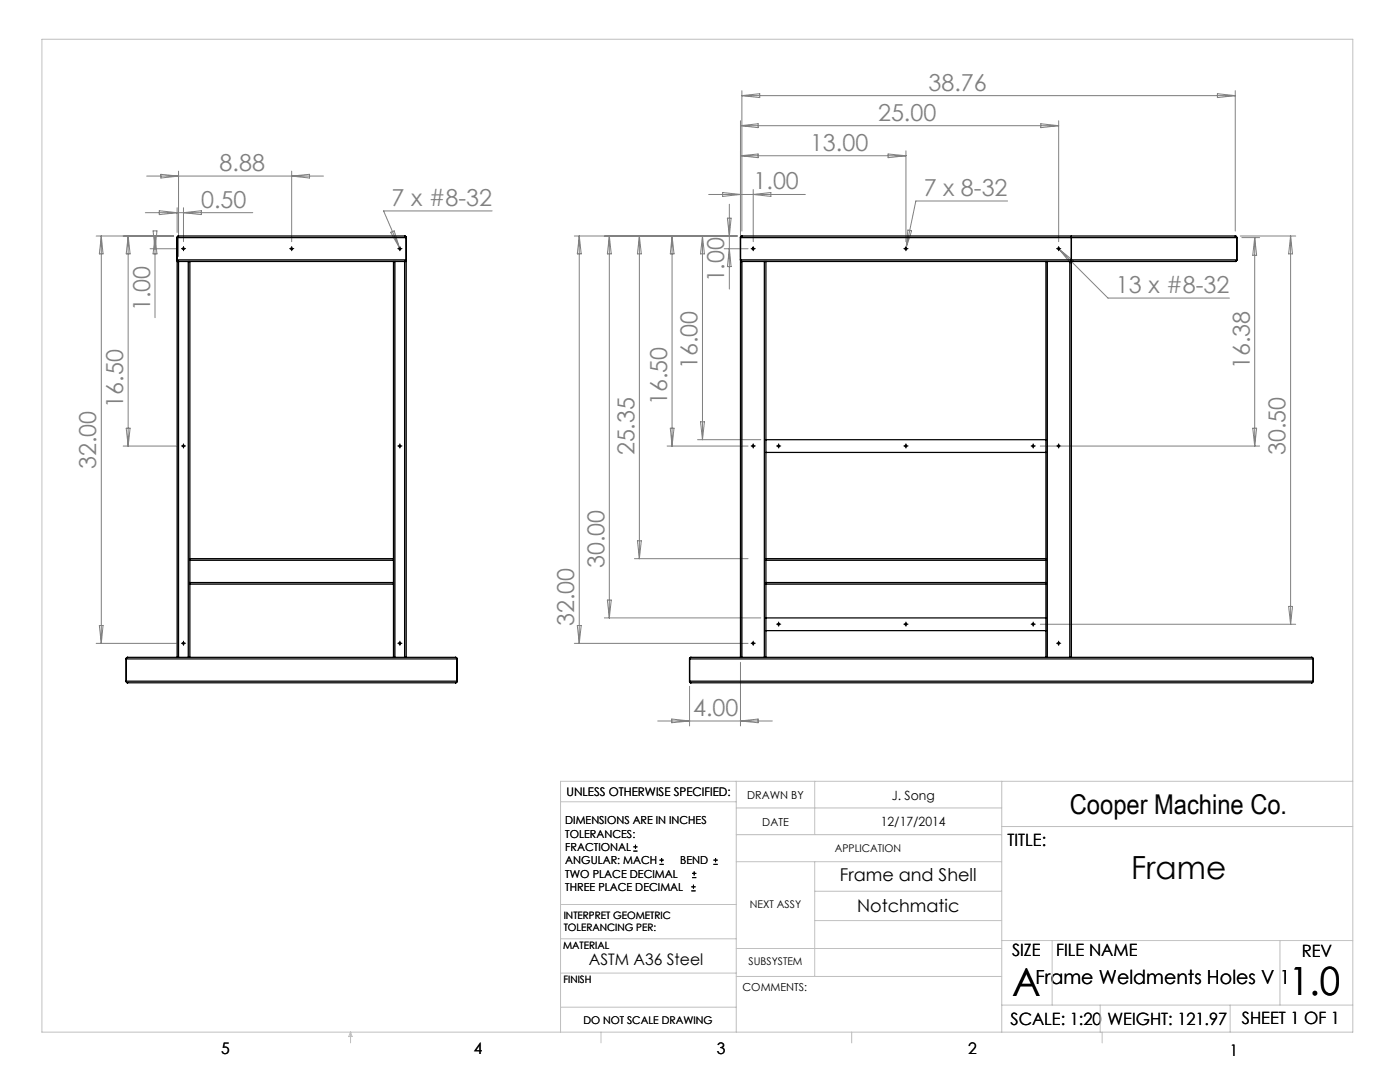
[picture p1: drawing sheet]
<svg xmlns="http://www.w3.org/2000/svg" width="279mm" height="216mm" viewBox="0 0 279 216" stroke-linecap="round" stroke-linejoin="round" font-family="sans-serif">
<g fill="none" stroke="#000" stroke-width=".2">
<path d="M36.4 49.6h.5M36.6 49.4v.5M58 49.6h.5M58.2 49.4v.5M79.6 49.6h.4M79.8 49.4v.5M150 49.6h.6M150.3 49.4v.5M180.5 49.6h.5M180.8 49.4v.5M211 49.6h.5M211.3 49.4v.5"/>
<path d="M36.4 89h.5M36.6 88.8v.5M79.6 89h.4M79.8 88.8v.5M150 89h.6M150.3 88.8v.5M155.1 89h.5M155.4 88.8v.5M180.5 89h.5M180.8 88.8v.5M205.9 89h.5M206.2 88.8v.5"/>
<path d="M211 89h.5M211.3 88.8v.5M36.4 128.4h.5M36.6 128.1v.5M79.6 128.4h.4M79.8 128.1v.5M150 128.4h.6M150.3 128.1v.5M155.1 124.6h.5M155.4 124.3v.5M180.5 124.6h.5M180.8 124.3v.5"/>
<path d="M205.9 124.6h.5M206.2 124.3v.5M211 128.4h.5M211.3 128.1v.5M126.4 169.8h.8M126.4 169h.8M126.8 168.6v.8M131.6 172.5h.9M131.6 171.6h.9M132 171.2v.8M138 177.8h.8M138 177h.8"/>
<path d="M138.1 175.1h.9M138.1 174.3h.9M138.4 176.5v.8M138.5 173.9v.8M142.4 172.5h.8M142.4 171.6h.8M142.8 171.2v.8"/>
</g>
<g fill="none" stroke="#000" stroke-width=".2" stroke-dasharray="15.2 1.3 1.3 1.3">
<path d="M36.4 49.6h-.2M36.6 49.4v-.2M36.6 49.9v.1M36.9 49.6h.1M58 49.6h-.2M58.2 49.4v-.2M58.2 49.9v.1M58.5 49.6h.1M79.6 49.6h-.2M79.8 49.4v-.2M79.8 49.9v.1M80.1 49.6h.1"/>
<path d="M150.1 49.6h-.2M150.3 49.4v-.2M150.3 49.9v.1M150.6 49.6h.1M180.5 49.6h-.1M180.8 49.4v-.2M180.8 49.9v.1M181 49.6h.2M211 49.6h-.1M211.3 49.4v-.2M211.3 49.9v.1M211.5 49.6h.2"/>
<path d="M36.4 89h-.2M36.6 88.7v-.1M36.6 89.2v.2M36.9 89h.1M79.6 89h-.2M79.8 88.7v-.1M79.8 89.2v.2M80.1 89h.1M150.1 89h-.2M150.3 88.7v-.1M150.3 89.2v.2M150.6 89h.1"/>
<path d="M155.1 89h-.1M155.4 88.7v-.1M155.4 89.2v.2M155.6 89h.2M180.5 89h-.1M180.8 88.7v-.1M180.8 89.2v.2M181 89h.2M205.9 89h-.1M206.2 88.7v-.1M206.2 89.2v.2M206.4 89h.2"/>
<path d="M211 89h-.1M211.3 88.7v-.1M211.3 89.2v.2M211.5 89h.2M36.4 128.4h-.2M36.6 128.1v-.2M36.6 128.6v.2M36.9 128.4h.1M79.6 128.4h-.2M79.8 128.1v-.2M79.8 128.6v.2M80.1 128.4h.1"/>
<path d="M150.1 128.4h-.2M150.3 128.1v-.2M150.3 128.6v.2M150.6 128.4h.1M155.1 124.5h-.1M155.4 124.3v-.2M155.4 124.8v.2M155.6 124.5h.2M180.5 124.5h-.1M180.8 124.3v-.2M180.8 124.8v.2M181 124.5h.2"/>
<path d="M205.9 124.5h-.1M206.2 124.3v-.2M206.2 124.8v.2M206.4 124.5h.2M211 128.4h-.1M211.3 128.1v-.2M211.3 128.6v.2M211.5 128.4h.2"/>
</g>
<g fill="none" stroke="#c0c0c0" stroke-width=".2">
<path d="M8.4 7.8h261.6v198.2h-261.6zM111.9 160h35M146.9 155.9v50.1M162.6 155.9v10.6M199.9 155.9v50.1M270 155.9h-158.1v50.1M146.9 166.5h53M146.9 161.2h53M146.9 171.9h53M162.6 171.9v22.9M162.6 177.8h37.3M199.9 164.9h70.1"/>
<path d="M111.9 194.2h35M111.9 187.3h35M111.9 180.5h35M146.9 189.3h53M146.9 194.8h53M162.6 183.7h37.3M199.9 187.7h70.1M210 187.7v12.9M255.4 187.7v12.9M70 206v2.1M70 206l.3 .8h-.7zM111.9 201h35"/>
<path d="M119.9 206v2.1M170 206v2.1M199.9 200.6h70.1M219.6 200.6v5.4M220 206v2.1M245.5 200.6v5.4"/>
</g>
<g fill="none" stroke="#808080" stroke-width=".2">
<path d="M148.1 18.1v28M148.1 19.1h98.4M148.1 19.1l3.5-.4v.8zM243 18.7l3.5 .4-3.5 .4zM246.5 18.1v28M29.3 35.1h35.3M32.1 34.8l3.5 .3-3.5 .4zM35.6 34.1v17.1M58.2 34.1v14.1M58.2 35.1l3.6-.3v.7zM141.4 38.8h19.3M144.2 38.4l3.6 .4-3.6 .4z"/>
<path d="M147.8 31.1l3.5-.4v.8zM147.8 31.1h33M147.8 24.1v27.1M147.8 25.1l3.5-.4v.8zM147.8 25.1h63.5M150.3 37.8v10.4M150.3 38.8l3.5-.4v.8zM177.2 30.7l3.6 .4-3.6 .4zM180.8 30.1v18.1M207.7 24.7l3.6 .4-3.6 .4zM211.3 24.1v24.1M19.2 47.1h15.4"/>
<path d="M20.2 47.1l.4 3.6h-.8zM20.2 47.1v81.3M25.6 47.1l.4 3.6h-.8zM25.6 47.1v41.9M29 42.4h21.4M30 49.6h5.2M30.6 46.1h.7l-.4 3.5zM30.9 47.1v16.3M30.9 47.1l.4 3.6h-.7zM31.8 42.1l3.5 .3-3.5 .4zM35.3 41.5v4.9M36.6 41.5v6.7"/>
<path d="M36.6 42.4l3.6-.3v.7zM78 46.4l.7-.3 1 3.4zM79.7 49.5l.2 .3M98.2 42.1h-21.6l3.1 7.4M114.6 47.1h32.5M115.6 47.1l.4 3.6h-.8zM115.6 47.1v81.3M121.6 47.1l.4 3.6h-.8zM121.6 47.1v76.2M127.6 47.1l.4 3.6h-.8zM127.6 47.1v64.4M134.1 47.1l.4 3.6h-.7z"/>
<path d="M134.1 47.1v41.9M140.2 47.1l.4 3.6h-.8zM140.2 47.1v40.6M144.5 49.6h4.8M145.2 43.5h.7l-.3 3.6zM145.6 40.7v17M145.6 49.6l.3 3.6h-.7zM180.8 49.5v.3M181.2 45.9l.7 .2-1.1 3.4zM201.1 40.1h-18.3l-2 9.4M211.1 49.5l10 10h24.3M211.4 49.7l2.8 2.3-.6 .5z"/>
<path d="M247.5 47.1h11.1M247.8 47.4h3.6M250.4 47.4v41.6M250.4 47.4l.4 3.5h-.8zM257.6 47.1l.4 3.6h-.8zM257.6 47.1v77.5M24.6 89h10.6M25.2 85.4h.8l-.4 3.6zM133.1 89h16.2M133.8 85.4h.7l-.4 3.6zM139.2 87.7h12.6M139.8 84.2h.8l-.4 3.5z"/>
<path d="M207.6 89h43.8M250 85.4h.8l-.4 3.6zM121.2 119.7h.8l-.4 3.6zM126.6 111.5h22.7M127.2 107.9h.8l-.4 3.6zM19.2 128.4h16M19.8 124.8h.8l-.4 3.6zM114.6 128.4h34.7M115.2 124.8h.8l-.4 3.6zM120.6 123.3h31.2M137.6 136.9v8M147.8 132.2v12.7"/>
<path d="M207.6 124.6h51M257.2 121h.8l-.4 3.6zM131.3 143.9h22.8M134.1 143.5l3.5 .4-3.5 .3zM147.8 143.9l3.5-.4v.7z"/>
</g>
<g fill="none" stroke="#000" stroke-width=".25">
<path d="M35.3 47.4l.2-.3h45.4l.2 .3M35.3 51.9l.3 .3M35.3 47.4v4.5M35.3 47.4h45.8M35.3 51.9h45.8M35.6 52.2h-.3v79M35.6 52.2h2M35.6 52.2v79M37.6 52.2h.3M37.6 52.2v79M37.9 52.2h40.6M37.9 52.2v59.3"/>
<path d="M78.5 52.2h.3M78.5 52.2v59.3M78.8 52.2v79M78.8 52.2h2M80.8 52.2h.3v79M80.8 52.2v79M81.1 51.9l-.3 .3M81.1 47.4v4.5M147.8 47.4l.2-.3h98.6l.2 .3M147.8 51.9l.3 .3M147.8 47.4h99M147.8 51.9h99"/>
<path d="M147.8 47.4v4.5M148.1 52.2h-.3v79M148.1 52.2h4.4M148.1 52.2v79M150.3 49.5v.3M152.5 52.2h.4M152.5 52.2v79M152.9 52.2h55.8M152.9 52.2v79M208.7 52.2h.3M208.7 52.2v79M209 52.2h4.5"/>
<path d="M209 52.2v79M211.3 49.5v.3M213.5 52.2h.3M213.5 52.2v79M213.8 47.1v.3zM213.8 51.9v.3M213.8 47.4v4.5M213.8 52.2v79M246.8 51.9l-.2 .3h-32.8M246.8 47.4v4.5M152.9 87.7h55.8M152.9 90.3h55.8"/>
<path d="M37.9 111.5v.3M37.9 116.2v.4M37.9 111.8v4.4M37.9 116.6v14.6M37.9 111.8h40.6M37.9 116.2h40.6M37.9 111.5h40.6M37.9 116.6h40.6M78.5 111.5v.3M78.5 116.2v.4M78.5 111.8v4.4M78.5 116.6v14.6"/>
<path d="M152.9 111.8h55.8M152.9 116.2h55.8M152.9 111.5h55.8M152.9 116.6h55.8M25.2 135.9l.3 .3M25.2 131.5l.2-.3h65.6l.2 .3M25.2 135.9l.1 .3h.2M25.2 131.5v4.4M25.2 131.5h66M25.2 135.9h66M25.5 136.2h65.4M91.2 135.9l-.3 .3"/>
<path d="M91.2 131.5v4.4M137.6 135.9l.3 .3M137.6 135.9l.1 .3h.2M137.6 131.5h124.5M137.6 135.9h124.5M137.6 131.5v4.4M152.9 123.3h55.8M152.9 125.8h55.8M261.8 131.2l.3 .3M261.8 131.2h-124l-.2 .3M262.1 135.9l-.2 .3h-124M262.1 131.5v4.4"/>
<circle cx="36.6" cy="49.6" r=".18"/>
<circle cx="58.2" cy="49.6" r=".18"/>
<circle cx="79.8" cy="49.6" r=".18"/>
<circle cx="150.3" cy="49.6" r=".17"/>
<circle cx="180.8" cy="49.6" r=".17"/>
<circle cx="211.3" cy="49.6" r=".17"/>
<circle cx="36.6" cy="89" r=".18"/>
<circle cx="79.8" cy="89" r=".18"/>
<circle cx="150.3" cy="89" r=".17"/>
<circle cx="155.4" cy="89" r=".17"/>
<circle cx="180.8" cy="89" r=".17"/>
<circle cx="206.2" cy="89" r=".17"/>
<circle cx="211.3" cy="89" r=".17"/>
<circle cx="36.6" cy="128.4" r=".18"/>
<circle cx="79.8" cy="128.4" r=".18"/>
<circle cx="150.3" cy="128.4" r=".17"/>
<circle cx="155.4" cy="124.6" r=".17"/>
<circle cx="180.8" cy="124.6" r=".17"/>
<circle cx="206.2" cy="124.6" r=".17"/>
<circle cx="211.3" cy="128.4" r=".17"/>
</g>
<g font-size="7.8">
<text x="202" y="198.7">A</text>
<text x="257.3" y="198.6">1.0</text>
</g>
<text font-size="6.3" x="225.7" y="175.5">Frame</text>
<text font-size="5.4" x="213.5" y="162.4">Cooper Machine Co.</text>
<g font-size="4.7" fill="#808080">
<text x="185.3" y="18.1">38.76</text>
<text x="175.2" y="24.1">25.00</text>
<text x="43.8" y="34.1">8.88</text>
<text x="161.7" y="30.1">13.00</text>
<text x="40.1" y="41.4">0.50</text>
<text x="78.2" y="41">7 x #8-32</text>
<text x="150.4" y="37.8">1.00</text>
<text x="184.4" y="39.1">7 x 8-32</text>
<text x="144.5" y="56.4" transform="rotate(-90 144.5 56.4)">1.00</text>
<text x="222.7" y="58.5">13 x #8-32</text>
<text x="30" y="62.1" transform="rotate(-90 30 62.1)">1.00</text>
<text x="139.2" y="73.6" transform="rotate(-90 139.2 73.6)">16.00</text>
<text x="249.4" y="73.6" transform="rotate(-90 249.4 73.6)">16.38</text>
<text x="24.6" y="81.4" transform="rotate(-90 24.6 81.4)">16.50</text>
<text x="133.1" y="80.8" transform="rotate(-90 133.1 80.8)">16.50</text>
<text x="19.2" y="93.7" transform="rotate(-90 19.2 93.7)">32.00</text>
<text x="126.6" y="90.9" transform="rotate(-90 126.6 90.9)">25.35</text>
<text x="256.6" y="90.9" transform="rotate(-90 256.6 90.9)">30.50</text>
<text x="120.6" y="113.4" transform="rotate(-90 120.6 113.4)">30.00</text>
<text x="114.6" y="125" transform="rotate(-90 114.6 125)">32.00</text>
<text x="138.3" y="142.8">4.00</text>
</g>
<text font-size="3.9" x="206.7" y="196.3">Frame Weldments Holes V 1</text>
<g font-size="3.5">
<text x="167.6" y="175.8">Frame and Shell</text>
<text x="171" y="181.9">Notchmatic</text>
</g>
<g font-size="3.4">
<text x="201.1" y="168.8">TITLE:</text>
<text x="202" y="190.8">SIZE</text>
<text x="210.8" y="190.9">FILE NAME</text>
<text x="259.8" y="191">REV</text>
<text x="201.7" y="204.5">SCALE: 1:20</text>
<text x="221" y="204.5">WEIGHT: 121.97</text>
<text x="247.8" y="204.4">SHEET 1 OF 1</text>
</g>
<g font-size="3.2">
<text x="117.5" y="192.6">ASTM A36 Steel</text>
<text x="44.2" y="210.4">5</text>
<text x="94.6" y="210.3">4</text>
<text x="143.1" y="210.4">3</text>
<text x="193.2" y="210.3">2</text>
<text x="245.4" y="210.6">1</text>
</g>
<g font-size="2.5">
<text x="178" y="159.7">J. Song</text>
<text x="175.8" y="164.8">12/17/2014</text>
</g>
<text font-size="2.4" x="113.1" y="158.9">UNLESS OTHERWISE SPECIFIED:</text>
<g font-size="2.2">
<text x="149.1" y="159.4">DRAWN BY</text>
<text x="112.8" y="164.5">DIMENSIONS ARE IN INCHES</text>
<text x="112.8" y="167.1">TOLERANCES:</text>
<text x="152.1" y="164.7">DATE</text>
<text x="112.8" y="169.8">FRACTIONAL</text>
<text x="112.8" y="172.5">ANGULAR: MACH</text>
<text x="135.8" y="172.5">BEND</text>
<text x="112.8" y="175.1">TWO PLACE DECIMAL</text>
<text x="112.8" y="177.8">THREE PLACE DECIMAL</text>
<text x="148.2" y="197.8">COMMENTS:</text>
</g>
<g font-size="2.1">
<text x="166.6" y="170">APPLICATION</text>
<text x="149.7" y="181.2">NEXT ASSY</text>
<text x="149.4" y="192.6">SUBSYSTEM</text>
<text x="116.4" y="204.3">DO NOT SCALE DRAWING</text>
</g>
<g font-size="2">
<text x="112.5" y="183.3">INTERPRET GEOMETRIC</text>
<text x="112.5" y="185.9">TOLERANCING PER:</text>
<text x="112.4" y="189.4">MATERIAL</text>
<text x="112.4" y="196.2">FINISH</text>
</g>
</svg>
